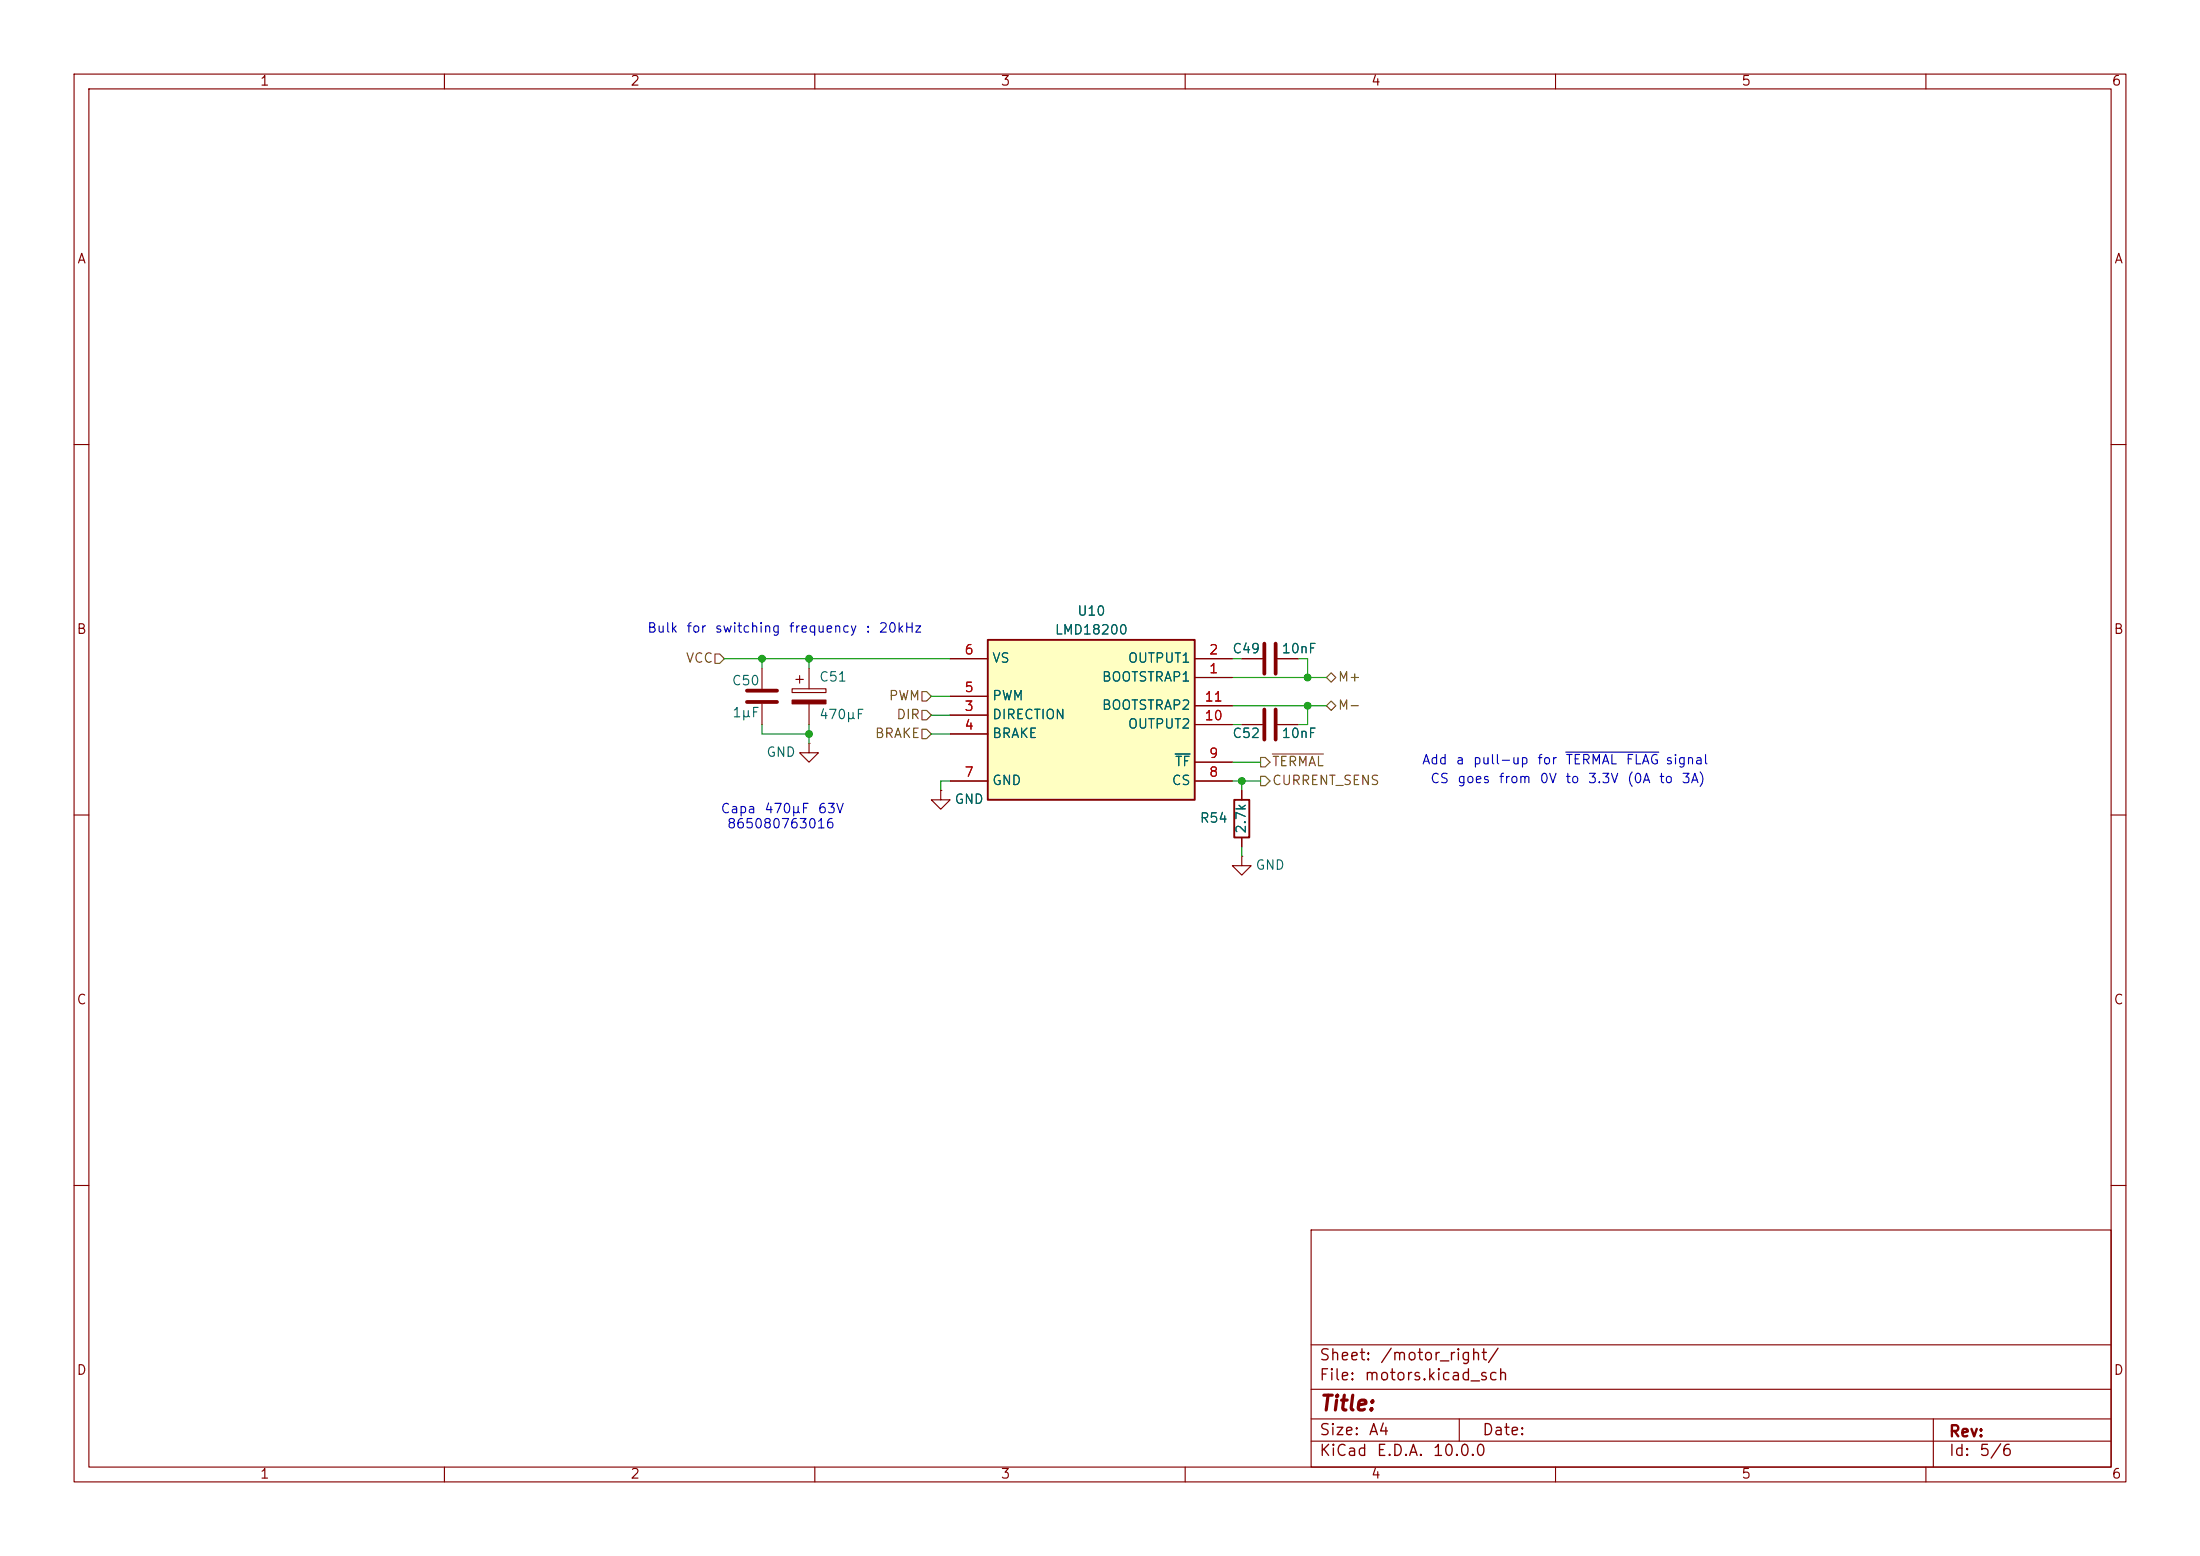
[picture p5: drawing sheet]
<svg xmlns="http://www.w3.org/2000/svg" width="297mm" height="210mm" viewBox="0 0 297 210" stroke-linecap="round" stroke-linejoin="round" font-family="sans-serif">
<g fill="none" stroke="#840000" stroke-width=".15">
<path d="M10 10h277v190h-277zM12 12h273v186h-273zM60 10v2M110 10v2M160 10v2M210 10v2M260 10v2M10 60h2M285 60h2M106.9 93h4.6v.5h-4.6zM107.4 91.7h1.1M107.9 91.2v1"/>
<path d="M109.2 90.2v2.8M109.2 95v2.8M10 110h2M127 106.7v1.3h1.3l-1.3 1.2-1.3-1.2h1.3M127 106.7h.1M285 110h2M10 160h2M177 166h108v32h-108zM285 160h2M60 198v2M110 198v2M160 198v2"/>
<path d="M177 194.5h108M177 191.5h108M177 187.5h108M177 181.5h108M197 191.5v3M210 198v2M260 198v2M261 191.5v6.5"/>
</g>
<path d="M106.9 94.5h4.6v.5h-4.6z" fill="#840000" stroke="#840000" stroke-width=".15"/>
<path d="M133.3 86.4h28v21.6h-28z" fill="#ffffc2"/>
<path d="M133.3 86.4h28v21.6h-28zM166.6 108h2.1v5h-2.1z" fill="none" stroke="#840000" stroke-width=".25"/>
<g fill="none" stroke="#840000" stroke-width=".15">
<path d="M102.9 90.2v2.8M102.9 95v2.8M128.3 88.9h5M128.3 96.5h5M128.3 99.1h5M128.3 94h5M161.3 91.4h5.1M161.3 88.9h5.1M161.3 97.8h5.1M161.3 95.3h5.1M167.6 88.9h2.8M167.6 97.8h2.8"/>
<path d="M172.5 88.9h2.8M172.5 97.8h2.8M109.2 100.3v1.3h-1.3l1.3 1.3 1.3-1.3h-1.3M109.2 100.3h.1M127 106.7h.1M128.3 105.4h5M161.3 105.4h5.1M161.3 102.9h5.1M167.6 115.6v1.2h1.3l-1.3 1.3-1.2-1.3h1.2M167.6 115.6h.1M167.6 106.7v1.3M167.6 113v1.3"/>
</g>
<path d="M158.6 101.8h2.1" fill="none" stroke="#006464" stroke-width=".15"/>
<path d="M100.8 93.2h4.1M100.8 94.7h4.1M170.7 86.9v4M170.7 95.8v4M172.2 86.9v4M172.2 95.8v4" fill="none" stroke="#840000" stroke-width=".51"/>
<path d="M96.5 88.3h.7l.6 .6-.6 .6h-.7zM124.5 98.4h.6l.6 .7-.6 .6h-.6zM124.5 93.3h.6l.6 .7-.6 .6h-.6zM124.5 95.9h.6l.6 .6-.6 .7h-.6zM179.1 91.4l.6-.6 .6 .6-.6 .7zM179.1 95.3l.6-.7 .6 .7-.6 .6zM170.2 104.8h.6l.6 .6-.6 .6h-.6zM170.2 102.2h.6l.6 .7-.6 .6h-.6zM171.8 101.8h6.9" fill="none" stroke="#725600" stroke-width=".15"/>
<g fill="none" stroke="#009600" stroke-width=".15">
<path d="M97.8 88.9h30.5M102.9 88.9v1.3M102.9 97.8v1.3h6.3M109.2 88.9v1.3M109.2 97.8v2.5M125.7 96.5h2.6M125.7 99.1h2.6M125.7 94h2.6M166.4 95.3h12.7M166.4 97.8h1.2M166.4 91.4h12.7M166.4 88.9h1.2"/>
<path d="M175.3 88.9h1.2v2.5M176.5 95.3v2.5h-1.2M128.3 105.4h-1.3v1.3M166.4 102.9h3.8M166.4 105.4h3.8M167.6 105.4v1.3M167.6 114.3v1.3"/>
</g>
<path d="M211.4 101.5h12.5" fill="none" stroke="#0000c2" stroke-width=".15"/>
<g fill="#009600" stroke="#009600" stroke-width=".14">
<circle cx="176.5" cy="95.3" r=".46"/>
<circle cx="167.6" cy="105.4" r=".46"/>
<circle cx="176.5" cy="91.4" r=".46"/>
<circle cx="102.9" cy="88.9" r=".46"/>
<circle cx="109.2" cy="88.9" r=".46"/>
<circle cx="109.2" cy="99.1" r=".46"/>
</g>
<text font-size="2" fill="#840000" x="178" y="190.9">Title:</text>
<g font-size="1.5" fill="#840000">
<text x="178" y="184">Sheet:</text>
<text x="186.2" y="184">/motor_right/</text>
<text x="178" y="186.7">File:</text>
<text x="184.1" y="186.7">motors.kicad_sch</text>
<text x="178" y="196.9">KiCad</text>
<text x="178" y="194.1">Size:</text>
<text x="184.7" y="194.1">A4</text>
<text x="185.7" y="196.9">E.D.A.</text>
<text x="193.3" y="196.9">10.0.0</text>
<text x="200" y="194.1">Date:</text>
<text x="263" y="194.3">Rev:</text>
<text x="263" y="196.9">Id:</text>
<text x="267.1" y="196.9">5/6</text>
</g>
<g font-size="1.3" fill="#840000">
<text x="35" y="11.9">1</text>
<text x="85" y="11.9">2</text>
<text x="135" y="11.9">3</text>
<text x="185" y="11.9">4</text>
<text x="235" y="11.9">5</text>
<text x="285" y="11.9">6</text>
<text x="10.3" y="35.9">A</text>
<text x="285.3" y="35.9">A</text>
<text x="10.3" y="85.9">B</text>
<text x="285.3" y="85.9">B</text>
<text x="10.3" y="135.9">C</text>
<text x="285.3" y="135.9">C</text>
<text x="10.3" y="185.9">D</text>
<text x="285.3" y="185.9">D</text>
<text x="35" y="199.9">1</text>
<text x="85" y="199.9">2</text>
<text x="135" y="199.9">3</text>
<text x="185" y="199.9">4</text>
<text x="235" y="199.9">5</text>
<text x="285" y="199.9">6</text>
</g>
<g font-size="1.3" fill="#006464">
<text x="145.3" y="83.4">U10</text>
<text x="133.9" y="89.8">VS</text>
<text x="142.3" y="86">LMD18200</text>
<text x="152.2" y="89.8">OUTPUT1</text>
<text x="166.3" y="88.5">C49</text>
<text x="172.9" y="88.5">10nF</text>
<text x="98.7" y="92.8">C50</text>
<text x="110.5" y="92.3">C51</text>
<text x="133.9" y="94.8">PWM</text>
<text x="148.7" y="92.3">BOOTSTRAP1</text>
<text x="98.8" y="97.1">1µF</text>
<text x="110.5" y="97.4">470µF</text>
<text x="133.9" y="97.4">DIRECTION</text>
<text x="133.9" y="99.9">BRAKE</text>
<text x="148.7" y="96.1">BOOTSTRAP2</text>
<text x="152.2" y="98.7">OUTPUT2</text>
<text x="166.3" y="99.9">C52</text>
<text x="172.9" y="99.9">10nF</text>
<text x="103.4" y="102.5">GND</text>
<text x="133.9" y="106.3">GND</text>
<text x="158.1" y="106.3">CS</text>
<text x="158.5" y="103.7">TF</text>
<text x="128.8" y="108.8">GND</text>
<text x="161.9" y="111.4">R54</text>
<text x="168.5" y="112.6" transform="rotate(-90 168.5 112.6)">2.7k</text>
<text x="169.4" y="117.7">GND</text>
</g>
<g font-size="1.3" fill="#0000c2">
<text x="87.3" y="85.7">Bulk</text>
<text x="92.6" y="85.7">for</text>
<text x="96.4" y="85.7">switching</text>
<text x="106.4" y="85.7">frequency</text>
<text x="116.8" y="85.7">:</text>
<text x="118.5" y="85.7">20kHz</text>
<text x="191.9" y="103.5">Add</text>
<text x="193" y="106">CS</text>
<text x="196.4" y="103.5">a</text>
<text x="196.6" y="106">goes</text>
<text x="198.8" y="103.5">pull-up</text>
<text x="202.2" y="106">from</text>
<text x="207.4" y="103.5">for</text>
<text x="207.8" y="106">0V</text>
<text x="211.2" y="106">to</text>
<text x="211.3" y="103.5">TERMAL</text>
<text x="214.3" y="106">3.3V</text>
<text x="219.4" y="103.5">FLAG signal</text>
<text x="219.6" y="106">(0A</text>
<text x="223.9" y="106">to</text>
<text x="226.9" y="106">3A)</text>
<text x="97.2" y="110.1">Capa</text>
<text x="98.1" y="112.1">865080763016</text>
<text x="103.1" y="110.1">470µF</text>
<text x="110.3" y="110.1">63V</text>
</g>
<g font-size="1.3" fill="#725600">
<text x="92.5" y="89.8">VCC</text>
<text x="119.9" y="94.8">PWM</text>
<text x="180.5" y="92.3">M+</text>
<text x="118" y="99.9">BRAKE</text>
<text x="120.9" y="97.4">DIR</text>
<text x="180.5" y="96.1">M-</text>
<text x="171.6" y="106.3">CURRENT_SENS</text>
<text x="171.6" y="103.7">TERMAL</text>
</g>
<g font-size="1.3" fill="#a90000">
<text x="130.1" y="88.6">6</text>
<text x="163.1" y="88.6">2</text>
<text x="130.1" y="93.7">5</text>
<text x="162.5" y="95">11</text>
<text x="163.1" y="91.2">1</text>
<text x="130.1" y="96.3">3</text>
<text x="130.1" y="98.8">4</text>
<text x="162.5" y="97.5">10</text>
<text x="130.1" y="105.2">7</text>
<text x="163.1" y="105.2">8</text>
<text x="163.1" y="102.6">9</text>
</g>
</svg>
